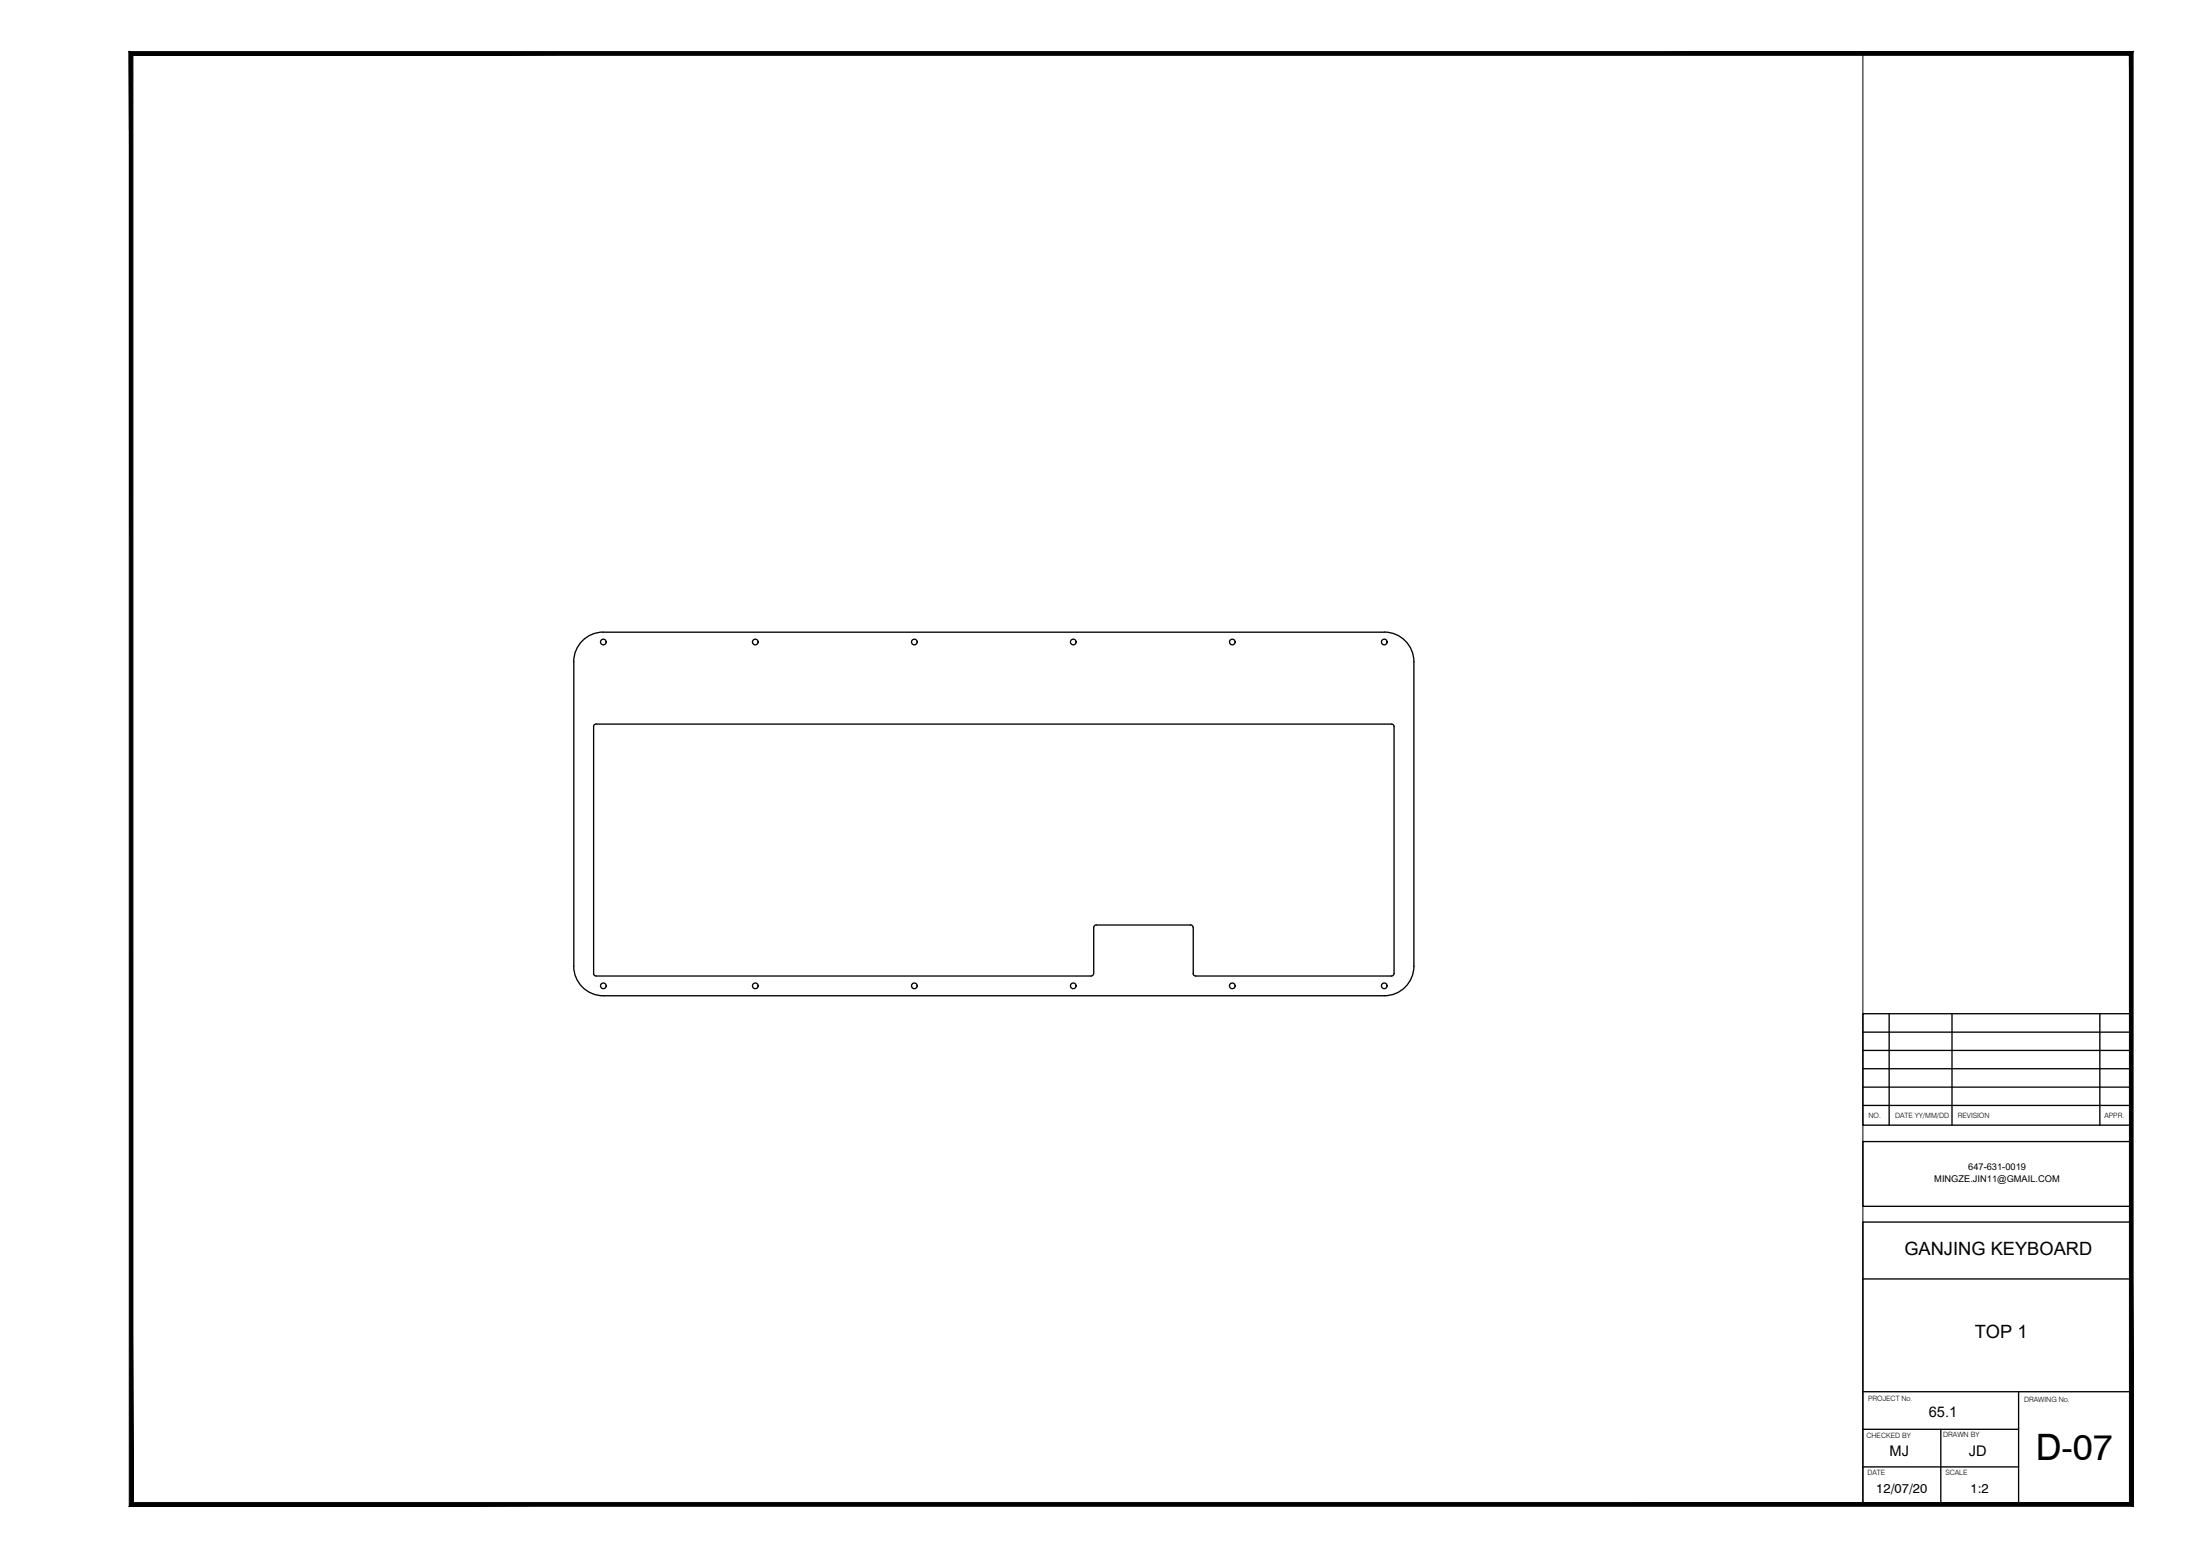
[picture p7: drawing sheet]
<svg xmlns="http://www.w3.org/2000/svg" width="420mm" height="297mm" viewBox="0 0 420 297" stroke-linecap="round" stroke-linejoin="round" font-family="sans-serif">
<!-- layer: 0 -->
<g fill="none" stroke="#000" stroke-width=".25">
<path d="M113.4 138.7l.2-.4 .3-.1 152.1 .1 .2 .4v47.4l-.5 .2h-37.3h-.3l-.2-.5v-8.7M113.4 138.7v47.1M115.2 120.7a5.7 5.7 0 0 0-5.6 5.6v58.1a5.6 5.6 0 0 0 5.6 5.7M115.2 120.7h149.2M264.4 120.7a5.7 5.7 0 0 1 5.6 5.6v58.1a5.7 5.7 0 0 1-5.6 5.7h-149.2M208.9 177.1v8.7M209.4 176.6l-.5 .2v.3M209.4 176.6h18M227.4 176.6l.4 .2 .1 .3M113.4 185.8l.2 .5h.3h94.5l.4-.2 .1-.3"/>
<circle cx="115.2" cy="122.6" r=".54"/>
<circle cx="144.2" cy="122.6" r=".54"/>
<circle cx="174.6" cy="122.6" r=".54"/>
<circle cx="205" cy="122.6" r=".54"/>
<circle cx="235.3" cy="122.6" r=".54"/>
<circle cx="264.4" cy="122.6" r=".54"/>
<circle cx="115.2" cy="188.2" r=".54"/>
<circle cx="144.2" cy="188.2" r=".54"/>
<circle cx="174.6" cy="188.2" r=".54"/>
<circle cx="205" cy="188.2" r=".54"/>
<circle cx="235.3" cy="188.2" r=".54"/>
<circle cx="264.4" cy="188.2" r=".54"/>
</g>
<!-- layer: Title Block -->
<g fill="none" stroke="#000" stroke-width=".25">
<path d="M355.8 193.5h51.2v21.3h-51.2zM355.8 197h51.2M360.8 193.5v21.3M372.8 193.5v21.3M401 193.5v21.3M355.8 217.9h51.2v12.4h-51.2zM355.8 211h51.2M355.8 207.5h51.2M355.8 204h51.2M355.8 200.5h51.2M355.8 233.3h51.2v53.9h-51.2zM355.8 244.2h51.2"/>
<path d="M355.8 272.9h29.7M355.8 265.7h51.2M370.7 272.9v14.3M385.5 265.7v21.5M355.8 280h29.7"/>
</g>
<!-- layer: Border -->
<path d="M25.4 286.8l-.7 .7 382-.7zM24.7 287.5l382-.7 .7 .7zM406.7 10.6v276.2l.7 .7zM407.4 9.9v277.6l-.7-276.9zM25.4 10.6h381.3l.7-.7zM24.7 9.9h382.7l-382 .7zM24.7 9.9l.7 276.9v-276.2zM24.7 9.9l.7 276.9-.7 .7z" fill="#000" stroke="#000" stroke-width=".19"/>
<!-- layer: 0 -->
<path d="M25 10.2h330.8v277h-330.8z" fill="none" stroke="#000" stroke-width=".19"/>
<text font-size="7" x="388.8" y="278.7">D-07</text>
<g font-size="3.5">
<text x="363.7" y="239.5">GANJING KEYBOARD</text>
<text x="377.1" y="255.5">TOP 1</text>
</g>
<g font-size="2.8">
<text x="368.4" y="270.6">65.1</text>
<text x="360.9" y="277.9">MJ</text>
<text x="376" y="277.9">JD</text>
</g>
<g font-size="2.5">
<text x="358.3" y="284.9">12/07/20</text>
<text x="376.3" y="284.9">1:2</text>
</g>
<g font-size="1.8">
<text x="369.4" y="225.6">MINGZE.JIN11@GMAIL.COM</text>
<text x="375.9" y="223.4">647-631-0019</text>
</g>
<g font-size="1.4">
<text x="356.8" y="213.4">NO.</text>
<text x="361.9" y="213.4">DATE YY/MM/DD</text>
<text x="373.9" y="213.4">REVISION</text>
<text x="401.9" y="213.4">APPR.</text>
<text x="356.8" y="267.4">PROJECT No.</text>
<text x="386.6" y="267.7">DRAWING No.</text>
<text x="356.5" y="274.5">CHECKED BY</text>
<text x="371.1" y="274.4">DRAWN BY</text>
<text x="356.6" y="281.6">DATE</text>
<text x="371.5" y="281.6">SCALE</text>
</g>
</svg>
